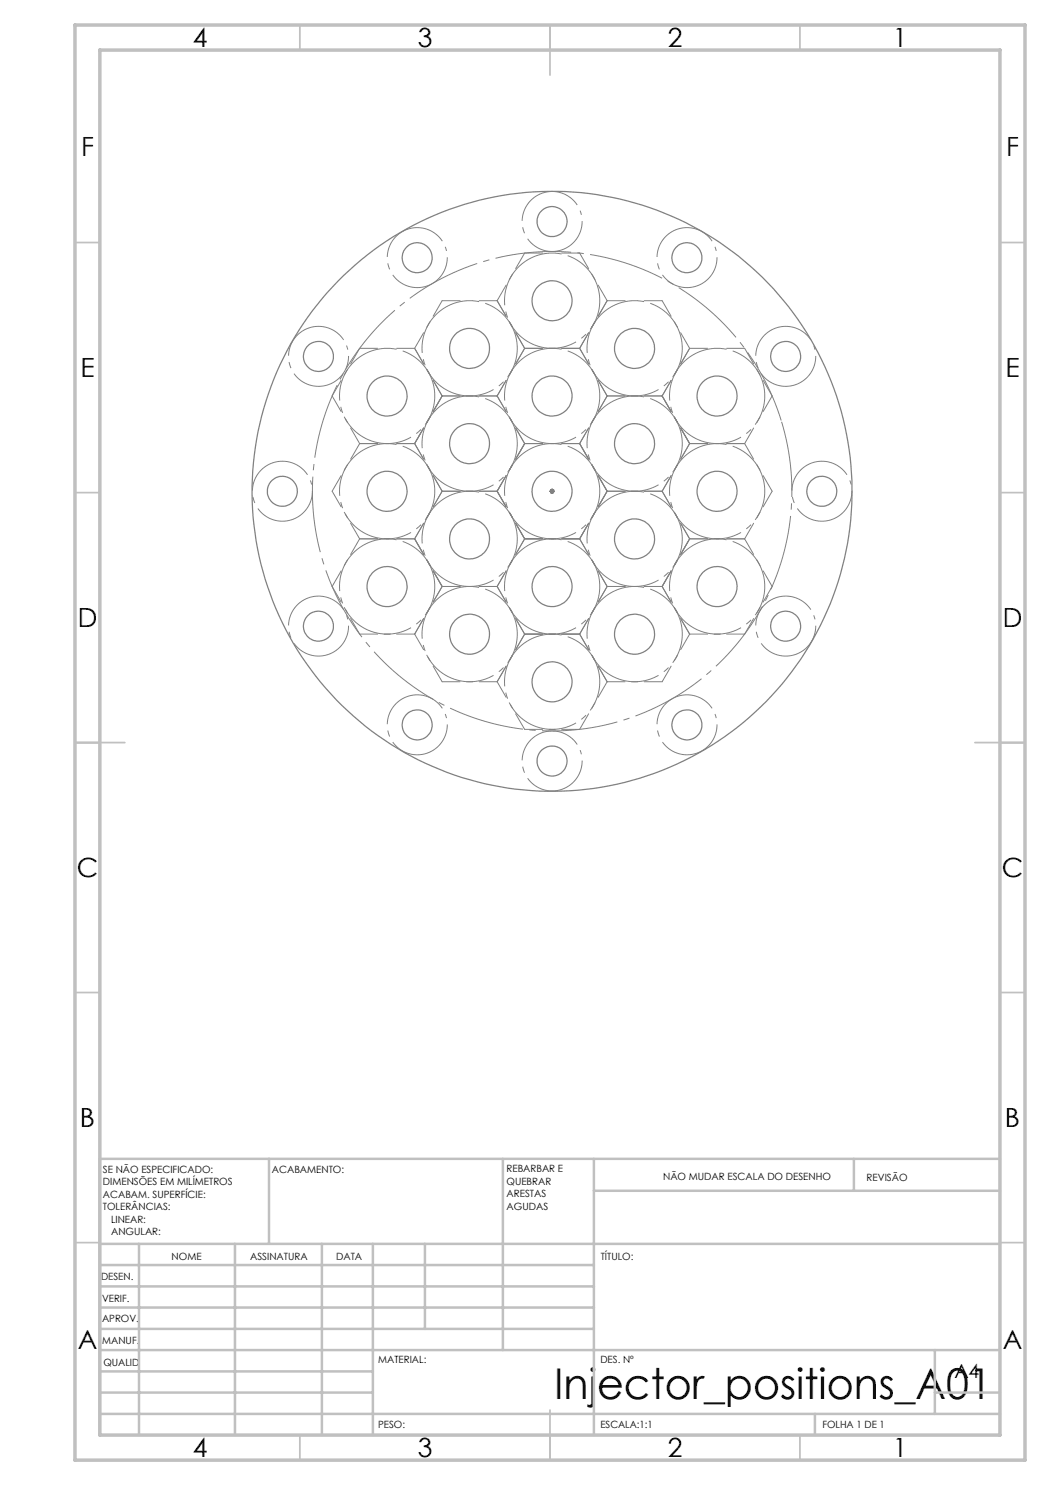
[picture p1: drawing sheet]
<svg xmlns="http://www.w3.org/2000/svg" width="210mm" height="297mm" viewBox="0 0 210 297" stroke-linecap="round" stroke-linejoin="round" font-family="sans-serif">
<path d="M109.9 98.2h1M110.1 97.9l.7 .7M110.4 97.8v1M110.8 97.9l-.7 .7" fill="none" stroke="#808080" stroke-width=".2"/>
<g fill="none" stroke="#808080" stroke-width=".25">
<circle cx="83.4" cy="51.6" r="3"/>
<circle cx="110.4" cy="44.3" r="3"/>
<circle cx="137.4" cy="51.5" r="3"/>
<circle cx="63.7" cy="71.3" r="3"/>
<circle cx="77.4" cy="79.2" r="4"/>
<circle cx="93.9" cy="69.7" r="4"/>
<circle cx="110.4" cy="79.2" r="4"/>
<circle cx="110.4" cy="60.2" r="4"/>
<circle cx="126.9" cy="69.7" r="4"/>
<circle cx="143.4" cy="79.2" r="4"/>
<circle cx="157.1" cy="71.3" r="3"/>
<circle cx="56.5" cy="98.3" r="3"/>
<circle cx="77.4" cy="98.3" r="4"/>
<circle cx="93.9" cy="88.7" r="4"/>
<circle cx="110.4" cy="98.3" r="4"/>
<circle cx="110.4" cy="98.3" r="60"/>
<circle cx="126.9" cy="88.7" r="4"/>
<circle cx="143.4" cy="98.3" r="4"/>
<circle cx="164.3" cy="98.3" r="3"/>
<circle cx="77.4" cy="117.3" r="4"/>
<circle cx="93.9" cy="107.8" r="4"/>
<circle cx="110.4" cy="117.3" r="4"/>
<circle cx="126.9" cy="107.8" r="4"/>
<circle cx="143.4" cy="117.3" r="4"/>
<circle cx="63.7" cy="125.2" r="3"/>
<circle cx="93.9" cy="126.8" r="4"/>
<circle cx="110.4" cy="136.4" r="4"/>
<circle cx="126.9" cy="126.8" r="4"/>
<circle cx="157.1" cy="125.2" r="3"/>
<circle cx="83.4" cy="145" r="2.99"/>
<circle cx="110.4" cy="152.2" r="3"/>
<circle cx="137.4" cy="145" r="3"/>
</g>
<g fill="none" stroke="#808080" stroke-width=".2" stroke-dasharray="15.2 1.3 1.3 1.3" stroke-dashoffset="6.3" stroke-linecap="butt">
<path d="M119.5 57.4a9.5 9.5 0 0 0-15.8-4 9.5 9.5 0 0 0 4 15.9 9.5 9.5 0 0 0 12.1-11.1l-.3-.8M86.5 76.4a9.5 9.5 0 0 0-15.8-3.9 9.5 9.5 0 0 0 4 15.8 9.5 9.5 0 0 0 12.1-11l-.3-.9M103 66.9a9.5 9.5 0 0 0-15.8-3.9 9.5 9.5 0 0 0 4 15.8 9.5 9.5 0 0 0 12.1-11.1l-.3-.8M119.5 76.4a9.5 9.5 0 0 0-15.8-3.9 9.5 9.5 0 0 0 4 15.8 9.5 9.5 0 0 0 12.1-11l-.3-.9M136 66.9a9.5 9.5 0 0 0-15.8-3.9 9.5 9.5 0 0 0 4 15.8 9.5 9.5 0 0 0 12.1-11.1l-.3-.8M152.5 76.4a9.5 9.5 0 0 0-15.8-3.9 9.5 9.5 0 0 0 4 15.8 9.5 9.5 0 0 0 12.1-11l-.3-.9M86.5 95.5a9.5 9.5 0 0 0-15.8-4 9.5 9.5 0 0 0 4 15.9 9.5 9.5 0 0 0 12.1-11.1l-.3-.8M103 85.9a9.5 9.5 0 0 0-15.8-3.9 9.5 9.5 0 0 0 4 15.9 9.5 9.5 0 0 0 12.1-11.1l-.3-.9M119.5 95.5a9.5 9.5 0 0 0-15.8-4 9.5 9.5 0 0 0 4 15.9 9.5 9.5 0 0 0 12.1-11.1l-.3-.8M136 85.9a9.5 9.5 0 0 0-15.8-3.9 9.5 9.5 0 0 0 4 15.9 9.5 9.5 0 0 0 12.1-11.1l-.3-.9M152.5 95.5a9.5 9.5 0 0 0-15.8-4 9.5 9.5 0 0 0 4 15.9 9.5 9.5 0 0 0 12.1-11.1l-.3-.8M86.5 114.5a9.5 9.5 0 0 0-15.8-3.9 9.5 9.5 0 0 0 4 15.8 9.5 9.5 0 0 0 12.1-11l-.3-.9"/>
<path d="M103 105a9.5 9.5 0 0 0-15.8-3.9 9.5 9.5 0 0 0 4 15.8 9.5 9.5 0 0 0 12.1-11.1l-.3-.8M119.5 114.5a9.5 9.5 0 0 0-15.8-3.9 9.5 9.5 0 0 0 4 15.8 9.5 9.5 0 0 0 12.1-11l-.3-.9M136 105a9.5 9.5 0 0 0-15.8-3.9 9.5 9.5 0 0 0 4 15.8 9.5 9.5 0 0 0 12.1-11.1l-.3-.8M152.5 114.5a9.5 9.5 0 0 0-15.8-3.9 9.5 9.5 0 0 0 4 15.8 9.5 9.5 0 0 0 12.1-11l-.3-.9M103 124a9.5 9.5 0 0 0-15.8-3.9 9.5 9.5 0 0 0 4 15.9 9.5 9.5 0 0 0 12.1-11.1l-.3-.9M119.5 133.6a9.5 9.5 0 0 0-15.8-4 9.5 9.5 0 0 0 4 15.9 9.5 9.5 0 0 0 12.1-11.1l-.3-.8M136 124a9.5 9.5 0 0 0-15.8-3.9 9.5 9.5 0 0 0 4 15.9 9.5 9.5 0 0 0 12.1-11.1l-.3-.9"/>
</g>
<path d="M156.3 84.2a47.9 47.9 0 0 0-80.4-19.3 47.9 47.9 0 0 0 22.1 79.7 47.9 47.9 0 0 0 59-58l-.7-2.4" fill="none" stroke="#808080" stroke-width=".2" stroke-dasharray="15.2 1.3 1.3 1.3" stroke-dashoffset="-.1" stroke-linecap="butt"/>
<path d="M89.2 49.8a6 6 0 0 0-10.1-2.4 6 6 0 0 0 2.8 9.9 6 6 0 0 0 7.4-7.2l-.1-.3M116.2 42.5a6 6 0 0 0-10.1-2.4 6 6 0 0 0 2.8 10 6 6 0 0 0 7.4-7.2l-.1-.4M143.1 49.8a6 6 0 0 0-10-2.4 6 6 0 0 0 2.7 9.9 6 6 0 0 0 7.4-7.2l-.1-.3M69.4 69.5a6 6 0 0 0-10-2.4 6 6 0 0 0 2.7 10 6 6 0 0 0 7.4-7.2l-.1-.4M162.9 69.5a6 6 0 0 0-10.1-2.4 6 6 0 0 0 2.8 10 6 6 0 0 0 7.4-7.2l-.1-.4M62.2 96.5a6 6 0 0 0-10-2.4 6 6 0 0 0 2.7 9.9 6 6 0 0 0 7.4-7.2l-.1-.3M170.1 96.5a6 6 0 0 0-10-2.4 6 6 0 0 0 2.7 9.9 6 6 0 0 0 7.4-7.2l-.1-.3M69.4 123.5a6 6 0 0 0-10-2.5 6 6 0 0 0 2.7 10 6 6 0 0 0 7.4-7.2l-.1-.3M162.9 123.5a6 6 0 0 0-10.1-2.5 6 6 0 0 0 2.8 10 6 6 0 0 0 7.4-7.2l-.1-.3M89.2 143.2a6 6 0 0 0-10.1-2.4 6 6 0 0 0 2.8 10 6 6 0 0 0 7.4-7.3l-.1-.3M116.2 150.4a6 6 0 0 0-10.1-2.4 6 6 0 0 0 2.8 10 6 6 0 0 0 7.4-7.2l-.1-.4M143.1 143.2a6 6 0 0 0-10-2.4 6 6 0 0 0 2.7 10 6 6 0 0 0 7.4-7.3l-.1-.3" fill="none" stroke="#808080" stroke-width=".2" stroke-dasharray="15.2 1.3 1.3 1.3" stroke-dashoffset="-1.7" stroke-linecap="butt"/>
<g fill="none" stroke="#c0c0c0" stroke-width=".35">
<path d="M60 5v5M110 5v10M160 5v5M15 48.5h5M200 48.5h5M15 98.5h5M200 98.5h5M15 148.5h10M195 148.5h10M15 198.5h5M200 198.5h5M15 248.5h5"/>
<path d="M200 248.5h5M60 287v5M110 282v10M160 287v5"/>
</g>
<g fill="none" stroke="#c0c0c0" stroke-width=".5">
<path d="M53.8 231.8v17M100.6 231.8v38.2M118.8 231.8v55.2M118.8 238.2h81.2M170.8 231.8v6.4M200 231.8h-180v55.2M20 248.8h180M20 257.3h98.8M20 253h98.8M27.8 248.8v38.2M47 248.8v38.2M64.4 248.8v38.2"/>
<path d="M74.6 248.8v38.2M85 248.8v17M20 265.8h98.8M20 261.5h98.8M20 278.5h54.6M20 274.3h54.6M20 270h180M187 278.5h13M187 270v12.8M20 282.8h180M163 282.8v4.2"/>
</g>
<path d="M15 5h190v287h-190zM20 10h180v277h-180z" fill="none" stroke="#c0c0c0" stroke-width=".7"/>
<g fill="none" stroke="#808080" stroke-width=".2" stroke-dasharray="15.2 1.3 1.3 1.3" stroke-dashoffset="11.6">
<path d="M104.9 50.6l-5.5 9.5M115.9 50.6h-11M66.4 79.2l5.5 9.5M71.9 69.7l-5.5 9.5M82.9 69.7h-11M88.4 79.2l-5.5 9.5M88.4 79.2l-5.5-9.5M88.4 60.1l-5.5 9.6M99.4 79.2l5.5 9.5M99.4 79.2h-11M99.4 60.1l5.5 9.6M99.4 60.1h-11"/>
<path d="M104.9 69.7l-5.5 9.5M104.9 69.7h11M115.9 69.7h-11M115.9 69.7l5.5-9.6M115.9 69.7l5.5 9.5M121.4 79.2l-5.5-9.5M121.4 79.2l-5.5 9.5M121.4 60.1l-5.5-9.5M121.4 60.1l-5.5 9.6M121.4 79.2h11M132.4 79.2h-11M132.4 79.2l5.5 9.5"/>
<path d="M132.4 60.1h-11M132.4 79.2l5.5-9.5M137.9 69.7l-5.5 9.5M137.9 69.7l-5.5-9.6M148.9 69.7h-11M154.4 79.2l-5.5-9.5M66.4 98.2l5.5 9.6M71.9 88.7h11M71.9 88.7l-5.5 9.5M82.9 88.7l5.5 9.5M82.9 88.7l5.5-9.5M88.4 98.2l-5.5 9.6"/>
<path d="M88.4 98.2h11M99.4 98.2l5.5 9.6M99.4 98.2h-11M99.4 98.2l5.5-9.5M104.9 88.7l-5.5 9.5M104.9 88.7h11M104.9 88.7l-5.5-9.5M115.9 88.7h-11M115.9 88.7l5.5-9.5M115.9 88.7l5.5 9.5M121.4 98.2l-5.5-9.5M121.4 98.2h11"/>
<path d="M121.4 98.2l-5.5 9.6M132.4 98.2l5.5-9.5M132.4 98.2h-11M137.9 88.7l-5.5-9.5M137.9 88.7h11M148.9 88.7l5.5-9.5M154.4 98.2l-5.5-9.5M66.4 117.3l5.5 9.5M71.9 107.8l-5.5 9.5M82.9 107.8l5.5 9.5M82.9 107.8h-11M88.4 117.3h11"/>
<path d="M88.4 117.3l-5.5-9.5M99.4 117.3l5.5 9.5M99.4 117.3l5.5-9.5M104.9 107.8h11M104.9 107.8l-5.5 9.5M104.9 107.8l-5.5-9.6M115.9 107.8l5.5-9.6M115.9 107.8l5.5 9.5M115.9 107.8h-11M121.4 117.3h11M121.4 117.3l-5.5-9.5M132.4 117.3l5.5-9.5"/>
<path d="M132.4 117.3l5.5 9.5M137.9 107.8l-5.5-9.6M137.9 107.8l-5.5 9.5M148.9 107.8h-11M148.9 107.8l5.5-9.6M154.4 117.3l-5.5-9.5M71.9 126.8h11M82.9 126.8l5.5-9.5M82.9 126.8l5.5 9.5M88.4 136.3h11M99.4 136.3l5.5 9.6M104.9 126.8h11"/>
<path d="M104.9 126.8l-5.5 9.5M115.9 126.8l5.5-9.5M115.9 126.8h-11M121.4 136.3l-5.5-9.5M121.4 136.3h11M132.4 136.3l5.5-9.5M137.9 126.8h11M148.9 126.8l5.5-9.5M104.9 145.9h11M115.9 145.9l5.5-9.6"/>
</g>
<text font-size="8.5" x="110.8" y="279.7">Injector_positions_A01</text>
<g font-size="5.3">
<text x="38.5" y="9.5">4</text>
<text x="83.5" y="9.5">3</text>
<text x="133.6" y="9.5">2</text>
<text x="178.6" y="9.5">1</text>
<text x="16.2" y="31.3">F</text>
<text x="201.2" y="31.3">F</text>
<text x="16.1" y="75.5">E</text>
<text x="201.1" y="75.5">E</text>
<text x="15.5" y="125.5">D</text>
<text x="200.5" y="125.5">D</text>
<text x="15.4" y="175.5">C</text>
<text x="200.4" y="175.5">C</text>
<text x="16" y="225.5">B</text>
<text x="201" y="225.5">B</text>
<text x="15.5" y="269.8">A</text>
<text x="200.5" y="269.8">A</text>
<text x="38.5" y="291.5">4</text>
<text x="83.5" y="291.5">3</text>
<text x="133.6" y="291.5">2</text>
<text x="178.6" y="291.5">1</text>
</g>
<text font-size="3.9" x="190.9" y="275.5">A4</text>
<g font-size="2">
<text x="20.6" y="234.6">SE NÃO ESPECIFICADO:</text>
<text x="20.6" y="237.1">DIMENSÕES EM MILÍMETROS</text>
<text x="20.6" y="239.6">ACABAM. SUPERFÍCIE:</text>
<text x="54.4" y="234.6">ACABAMENTO:</text>
<text x="101.3" y="234.5">REBARBAR E</text>
<text x="101.3" y="237">QUEBRAR</text>
<text x="101.3" y="239.5">ARESTAS</text>
<text x="132.6" y="236">NÃO MUDAR ESCALA DO DESENHO</text>
<text x="173.3" y="236.2">REVISÃO</text>
<text x="20.6" y="242.1">TOLERÂNCIAS:</text>
<text x="22.2" y="244.6">LINEAR:</text>
<text x="101.3" y="242">AGUDAS</text>
<text x="22.2" y="247.1">ANGULAR:</text>
<text x="34.3" y="252">NOME</text>
<text x="50" y="251.9">ASSINATURA</text>
<text x="67.2" y="251.9">DATA</text>
<text x="120.2" y="251.9">TÍTULO:</text>
<text x="20.2" y="256.1">DESEN.</text>
<text x="20.4" y="260.3">VERIF.</text>
<text x="20.4" y="264.4">APROV.</text>
<text x="20.5" y="268.8">MANUF.</text>
<text x="20.7" y="273.1">QUALID</text>
<text x="75.7" y="272.5">MATERIAL:</text>
<text x="120.1" y="272.5">DES. Nº</text>
<text x="75.6" y="285.5">PESO:</text>
<text x="120.1" y="285.6">ESCALA:1:1</text>
<text x="164.5" y="285.6">FOLHA 1 DE 1</text>
</g>
</svg>
